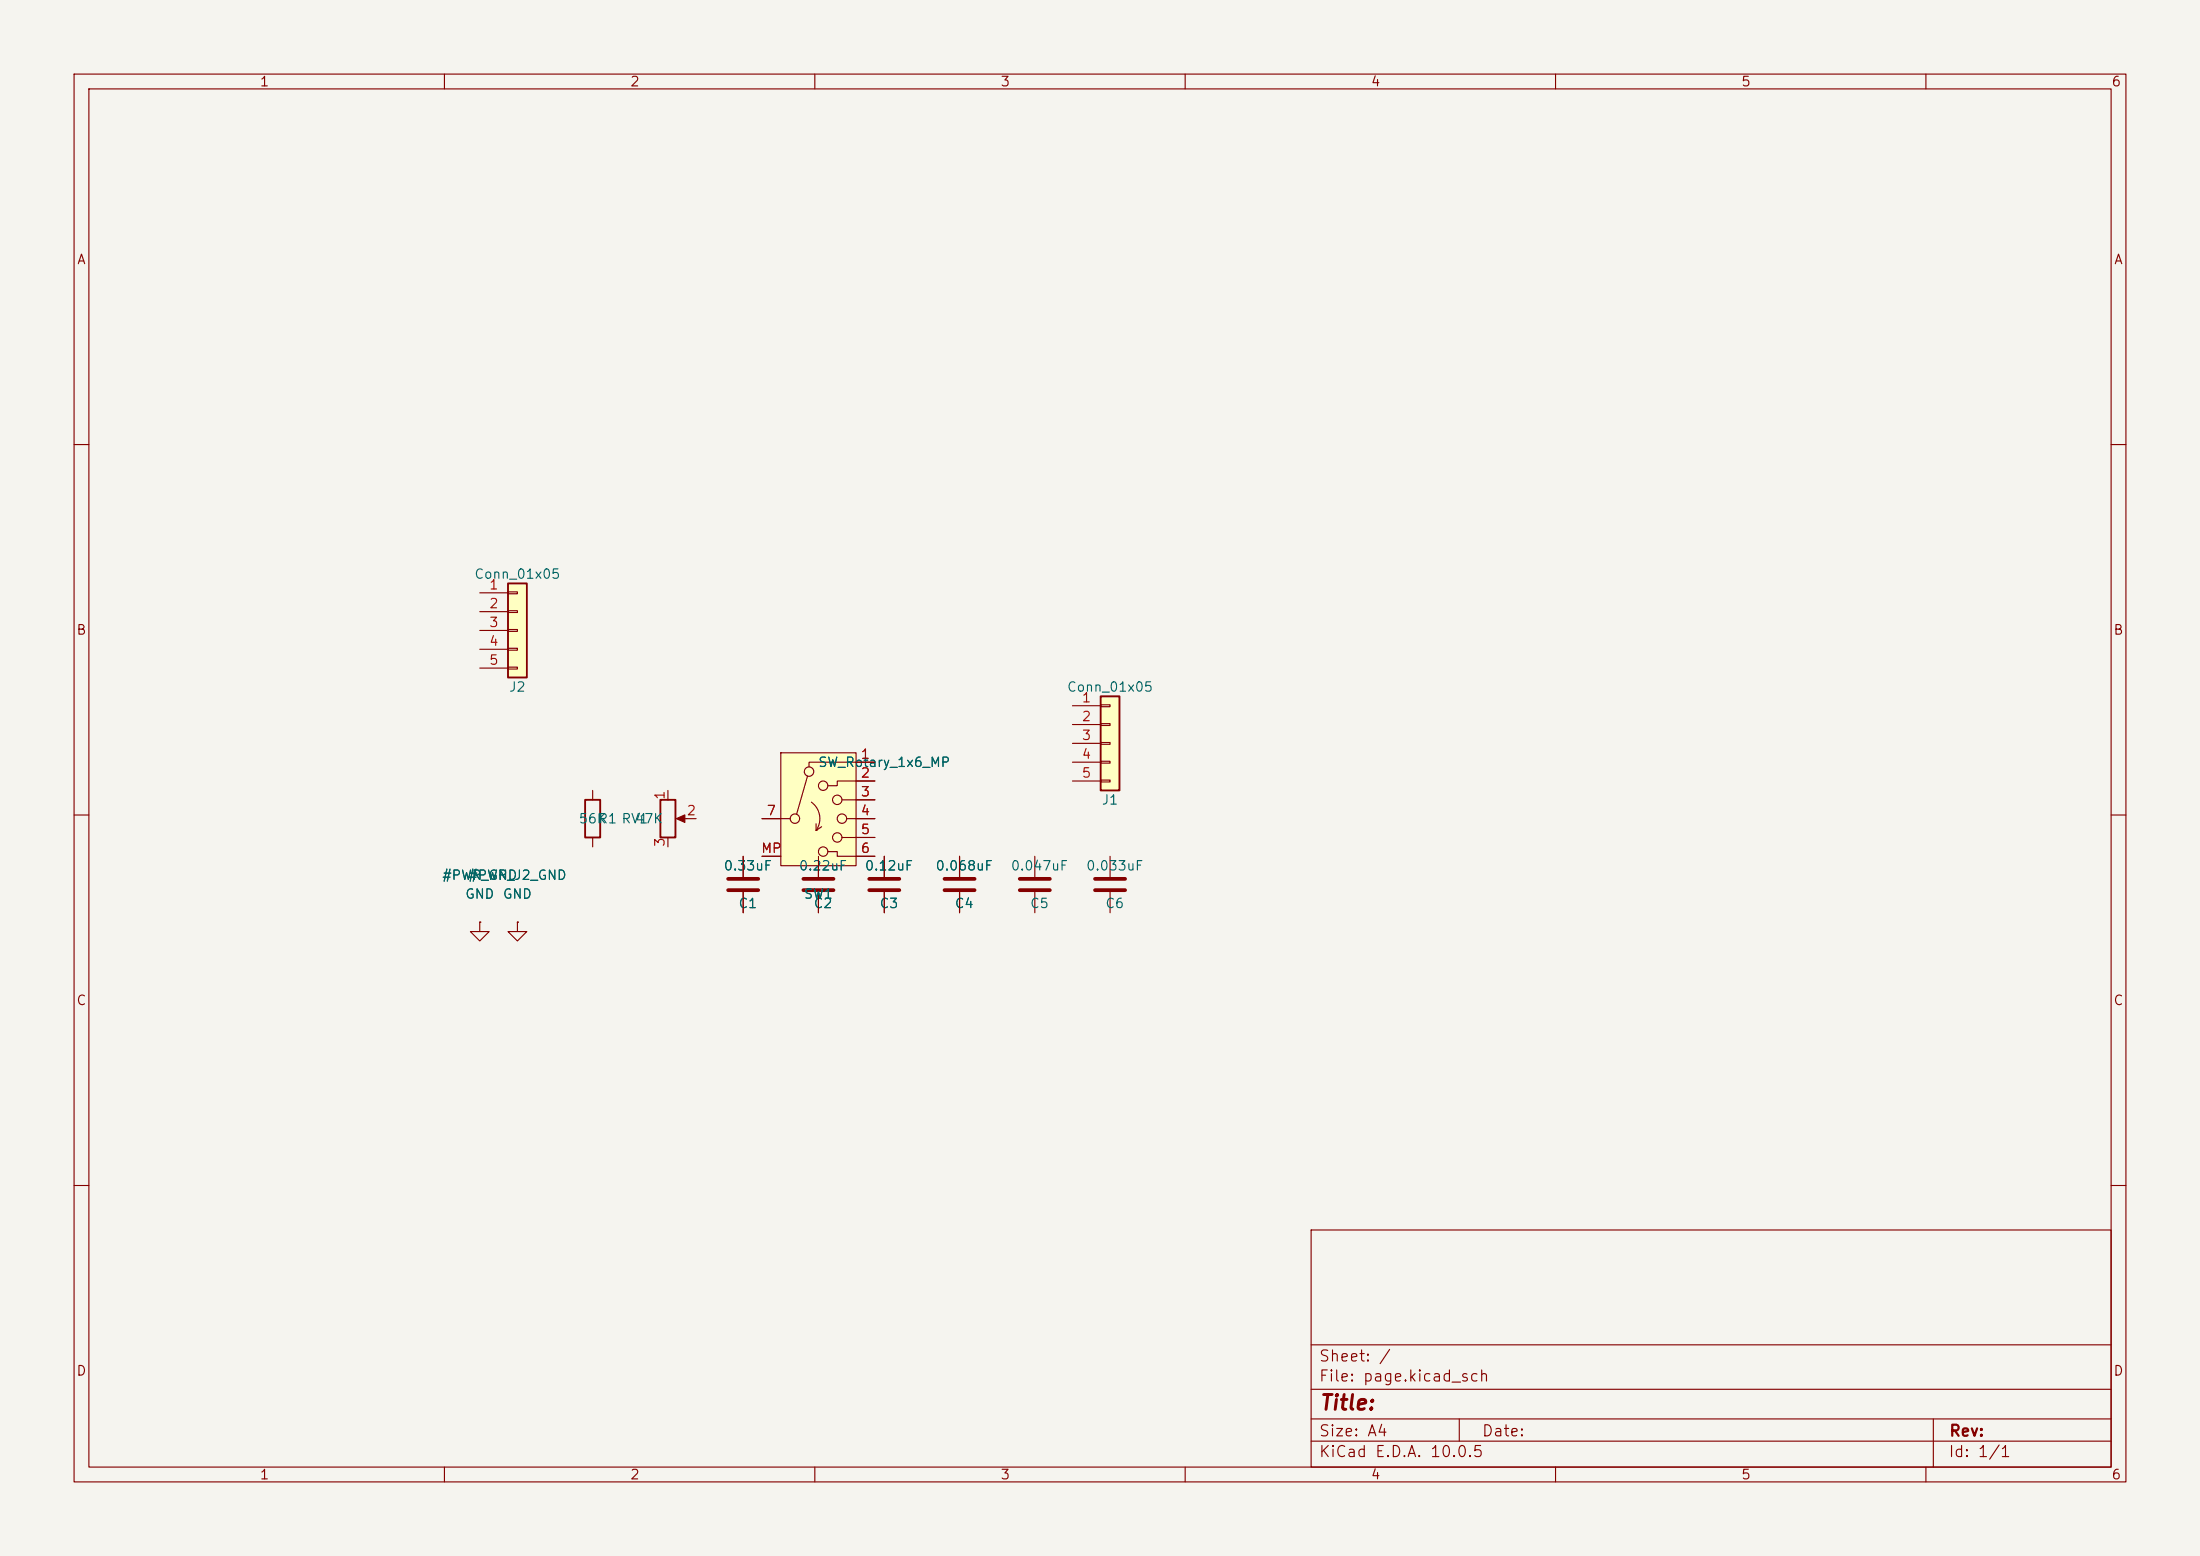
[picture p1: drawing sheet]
<svg xmlns="http://www.w3.org/2000/svg" width="297mm" height="210mm" viewBox="0 0 297 210" stroke-linecap="round" stroke-linejoin="round" font-family="sans-serif">
<path d="M0 0h297v210h-297z" fill="#f5f4ef" stroke="#f5f4ef" stroke-width=".14"/>
<g fill="none" stroke="#840000" stroke-width=".15">
<path d="M10 10h277v190h-277zM12 12h273v186h-273zM60 10v2M110 10v2M160 10v2M210 10v2M260 10v2M10 60h2M285 60h2M10 110h2M110.5 115.6v2.8M119.4 115.6v2.8"/>
<path d="M129.5 115.6v2.8M139.7 115.6v2.8M285 110h2M110.5 120.4v2.8M119.4 120.4v2.8M129.5 120.4v2.8M139.7 120.4v2.8M10 160h2M177 166h108v32h-108zM285 160h2M60 198v2M110 198v2"/>
<path d="M160 198v2M177 194.5h108M177 191.5h108M177 187.5h108M177 181.5h108M197 191.5v3M210 198v2M260 198v2M261 191.5v6.5"/>
</g>
<path d="M108.5 118.6h4M117.3 118.6h4.1M127.5 118.6h4.1M137.7 118.6h4M108.5 120.1h4M117.3 120.1h4.1M127.5 120.1h4.1M137.7 120.1h4" fill="none" stroke="#840000" stroke-width=".51"/>
<path d="M148.6 94h2.5v12.7h-2.5z" fill="#ffffc2"/>
<path d="M148.6 94h2.5v12.7h-2.5z" fill="none" stroke="#840000" stroke-width=".25"/>
<path d="M144.8 95.3h3.8M144.8 97.8h3.8M148.6 95.1h1.3v.3h-1.3zM148.6 97.7h1.3v.2h-1.3zM144.8 100.3h3.8M144.8 102.9h3.8M144.8 105.4h3.8M148.6 100.2h1.3v.3h-1.3zM148.6 102.7h1.3v.3h-1.3zM148.6 105.3h1.3v.2h-1.3z" fill="none" stroke="#840000" stroke-width=".15"/>
<path d="M105.4 101.6h10.2v15.2h-10.2z" fill="#ffffc2"/>
<g fill="none" stroke="#840000" stroke-width=".15">
<path d="M100.3 115.6v2.8M102.9 110.5h3.8M102.9 115.6h2.5M105.4 101.6h10.2v15.2h-10.2zM109 104.7l-1.5 5.2M109.5 108.3a2.73 2.73 0 0 1 .7 3.8M110.2 112.1h.1M110.2 111.2v.9M110.9 111.6l-.7 .5M111.8 114.9h1.2v.7h5.1M113.7 108h4.4M113.7 113h4.4"/>
<path d="M114.3 110.5h3.8M118.1 102.9h-8.9v.6M118.1 105.4h-5.1v.6h-1.2M149.9 115.6v2.8M100.3 120.4v2.8M149.9 120.4v2.8"/>
<circle cx="107.3" cy="110.5" r=".63"/>
<circle cx="109.2" cy="104.1" r=".63"/>
<circle cx="111.1" cy="114.9" r=".63"/>
<circle cx="111.1" cy="106" r=".63"/>
<circle cx="113" cy="107.9" r=".63"/>
<circle cx="113" cy="113" r=".63"/>
<circle cx="113.7" cy="110.5" r=".63"/>
</g>
<path d="M98.3 118.6h4.1M147.8 118.6h4.1M98.3 120.1h4.1M147.8 120.1h4.1" fill="none" stroke="#840000" stroke-width=".51"/>
<path d="M68.6 78.7h2.5v12.7h-2.5z" fill="#ffffc2"/>
<path d="M68.6 78.7h2.5v12.7h-2.5zM79 108h2v5h-2zM89.2 108h2v5h-2z" fill="none" stroke="#840000" stroke-width=".25"/>
<g fill="none" stroke="#840000" stroke-width=".15">
<path d="M68.6 79.9h1.2v.2h-1.2zM64.8 80h3.8M64.8 82.6h3.8M64.8 85.1h3.8M64.8 87.6h3.8M64.8 90.2h3.8M68.6 82.4h1.2v.3h-1.2zM68.6 85h1.2v.2h-1.2zM68.6 87.5h1.2v.3h-1.2zM68.6 90h1.2v.3h-1.2zM80 106.7v1.3M80 113v1.3"/>
<path d="M90.2 106.7v1.3M90.2 113v1.3M91.7 110.5h2.3M100.3 115.6v2.8M102.9 110.5h2.5M102.9 115.6h2.5M110.5 115.6v2.8M115.6 110.5h2.5M115.6 102.9h2.5M115.6 105.4h2.5M115.6 108h2.5M115.6 113h2.5"/>
<path d="M115.6 115.6h2.5M119.4 115.6v2.8M129.5 115.6v2.8M64.8 124.5v1.2h1.2l-1.2 1.3-1.3-1.3h1.3M64.8 124.5h.1M69.8 124.5v1.2h1.3l-1.3 1.3-1.2-1.3h1.2M69.8 124.5h.1M100.3 120.4v2.8M110.5 120.4v2.8M119.4 120.4v2.8M129.5 120.4v2.8"/>
</g>
<path d="M91.3 110.5l1.2-.5v1z" fill="#840000" stroke="#840000" stroke-width=".15"/>
<text font-size="2" fill="#840000" x="178" y="190.8">Title:</text>
<g font-size="1.5" fill="#840000">
<text x="178" y="184.1">Sheet: /</text>
<text x="178" y="186.8">File: page.kicad_sch</text>
<text x="178" y="197">KiCad E.D.A. 10.0.5</text>
<text x="178" y="194.2">Size: A4</text>
<text x="200" y="194.2">Date:</text>
<text x="263" y="197">Id: 1/1</text>
<text x="263" y="194.2">Rev:</text>
</g>
<g font-size="1.3" fill="#840000">
<text x="35" y="12">1</text>
<text x="85" y="12">2</text>
<text x="135" y="12">3</text>
<text x="185" y="12">4</text>
<text x="235" y="12">5</text>
<text x="285" y="12">6</text>
<text x="10.3" y="36">A</text>
<text x="285.3" y="36">A</text>
<text x="10.2" y="86">B</text>
<text x="285.2" y="86">B</text>
<text x="10.2" y="136">C</text>
<text x="285.2" y="136">C</text>
<text x="10.2" y="186">D</text>
<text x="285.2" y="186">D</text>
<text x="35" y="200">1</text>
<text x="85" y="200">2</text>
<text x="135" y="200">3</text>
<text x="185" y="200">4</text>
<text x="235" y="200">5</text>
<text x="285" y="200">6</text>
</g>
<g font-size="1.3" fill="#006464">
<text x="63.9" y="78.4">Conn_01x05</text>
<text x="68.6" y="93.7">J2</text>
<text x="144" y="93.7">Conn_01x05</text>
<text x="110.4" y="103.8">SW_Rotary_1x6_MP</text>
<text x="78" y="111.5">56K</text>
<text x="80.7" y="111.5">R1 RV1</text>
<text x="85.7" y="111.5">47K</text>
<text x="148.6" y="108.9">J1</text>
<text x="59.6" y="119.1">#PWR_GND</text>
<text x="63.1" y="119.1">#PWR_J2_GND</text>
<text x="97.6" y="117.8">0.33uF</text>
<text x="107.8" y="117.8">0.22uF</text>
<text x="116.7" y="117.8">0.12uF</text>
<text x="126.2" y="117.8">0.068uF</text>
<text x="136.4" y="117.8">0.047uF</text>
<text x="146.5" y="117.8">0.033uF</text>
<text x="62.7" y="121.6">GND</text>
<text x="67.8" y="121.6">GND</text>
<text x="99.6" y="122.9">C1</text>
<text x="108.4" y="121.6">SW1</text>
<text x="109.8" y="122.9">C2</text>
<text x="118.7" y="122.9">C3</text>
<text x="128.8" y="122.9">C4</text>
<text x="139" y="122.9">C5</text>
<text x="149.1" y="122.9">C6</text>
</g>
<g font-size="1.3" fill="#a90000">
<text x="65.9" y="79.9">1</text>
<text x="65.9" y="82.4">2</text>
<text x="65.9" y="85">3</text>
<text x="65.9" y="87.5">4</text>
<text x="65.9" y="90">5</text>
<text x="146" y="95.1">1</text>
<text x="146" y="97.7">2</text>
<text x="146" y="100.2">3</text>
<text x="116.1" y="102.7">1</text>
<text x="116.1" y="105.3">2</text>
<text x="116.1" y="107.8">3</text>
<text x="146" y="102.7">4</text>
<text x="146" y="105.3">5</text>
<text x="90" y="108" transform="rotate(-90 90 108)">1</text>
<text x="92.6" y="110.4">2</text>
<text x="103.4" y="110.4">7</text>
<text x="116.1" y="110.4">4</text>
<text x="116.1" y="112.9">5</text>
<text x="90" y="114.4" transform="rotate(-90 90 114.4)">3</text>
<text x="102.7" y="115.4">MP</text>
<text x="116.1" y="115.4">6</text>
</g>
</svg>
